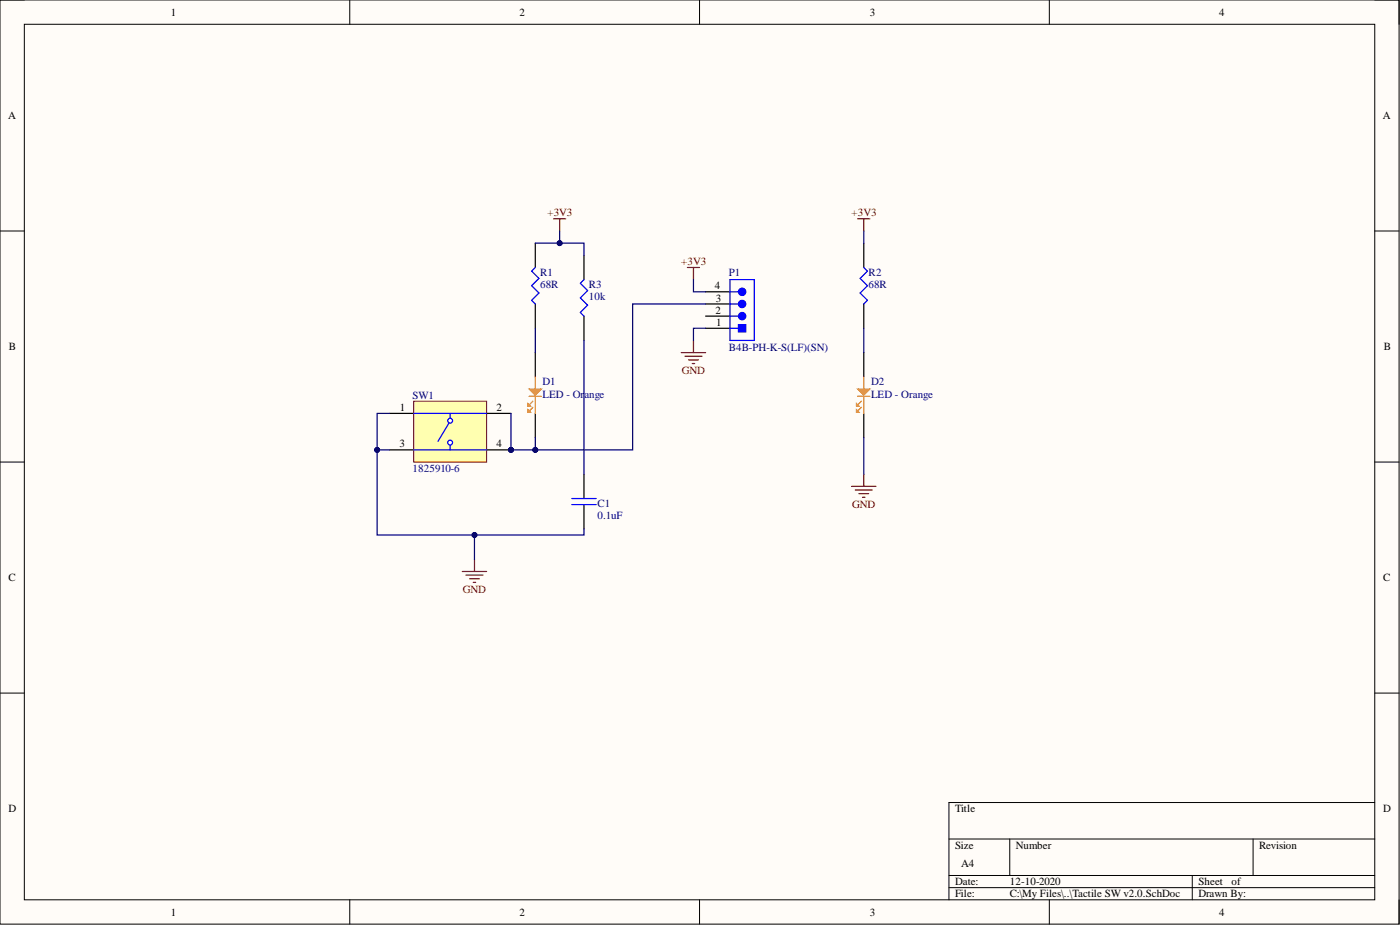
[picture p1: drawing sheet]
# Altium project Tactile SW v2.0.PrjPcb
1 sheet, 8 parts. Net scope: global (net labels, ports and power ports of the same name join across sheets).
Board file: Tactile SW v2.0.PcbDoc

## Sheet Tactile SW v2.0.SchDoc
size A4

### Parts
C1  0.1uF  [0.1uF 0603]
D1  LED - Orange  [LED0603-Orange]
D2  LED - Orange  [LED0603-Orange]
P1  B4B-PH-K-S(LF)(SN)  [JST-B4B-PH-K-S_V]
R1  68R  [68R 0603]
R2  68R  [68R 0603]
R3  10k  [10k R0603]
SW1  1825910-6  [TECO-1825910-6_V]

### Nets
+3V3: P1.4 R1.2 R2.1 R3.2
GND: C1.1 D2.1(Cathode) P1.1 SW1.3 SW1.4
NetC1_2: C1.2 D1.1(Cathode) P1.3 R3.1 SW1.1 SW1.2
NetD1_2: D1.2(Anode) R1.1
NetD2_2: D2.2(Anode) R2.2

Not connected (* = marked no-connect by the designer): P1 2
